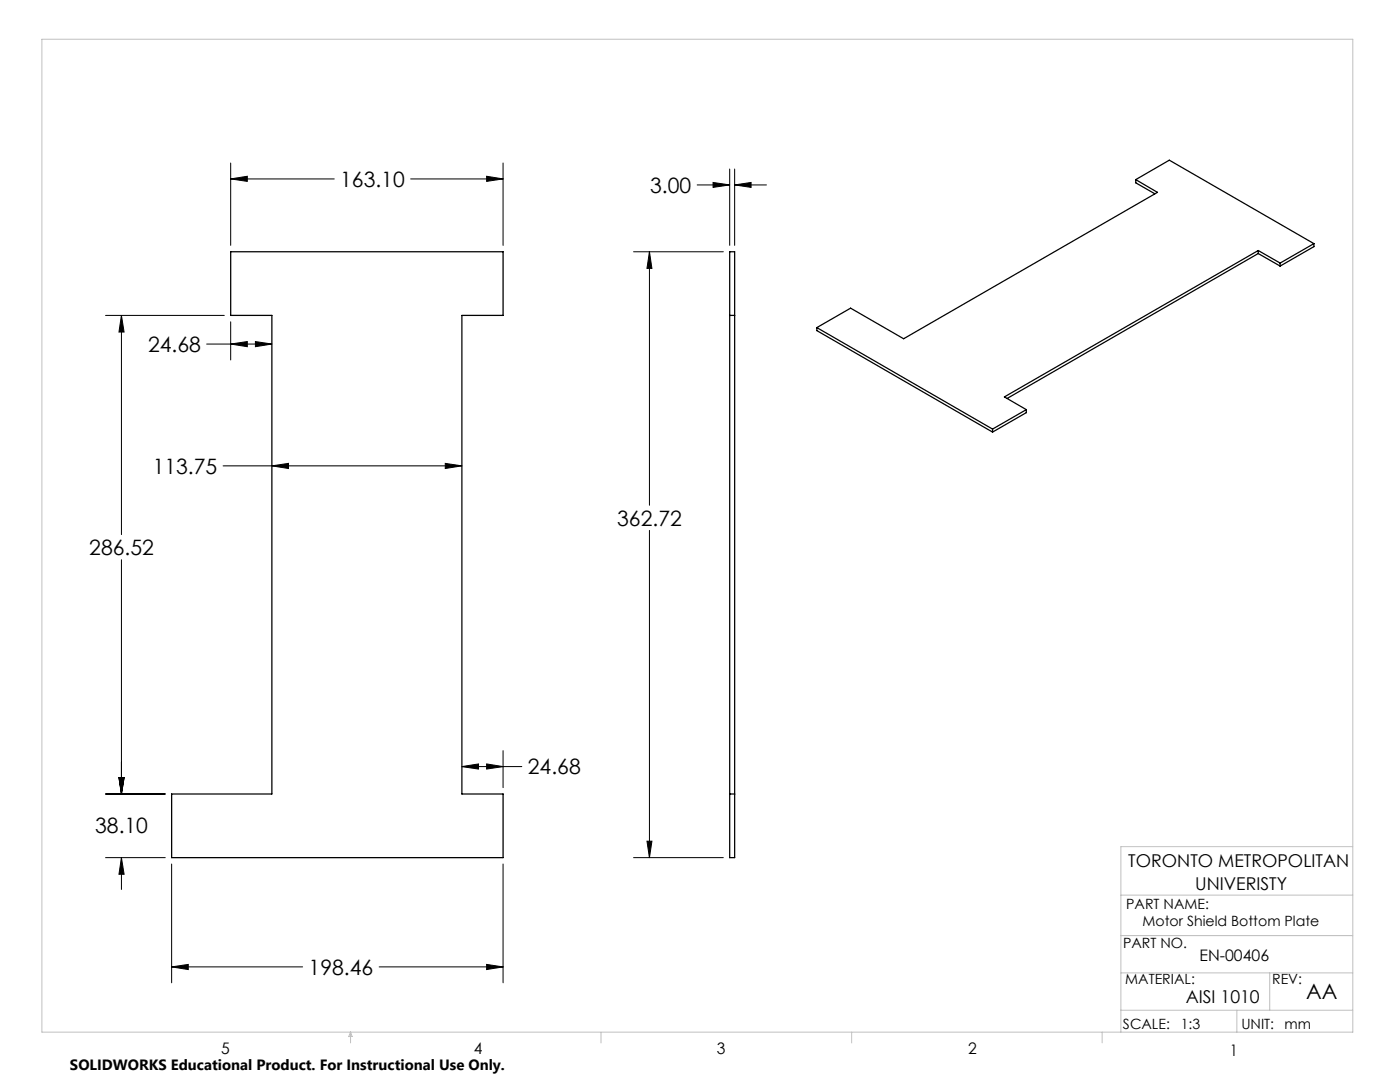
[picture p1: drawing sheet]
<svg xmlns="http://www.w3.org/2000/svg" width="279mm" height="216mm" viewBox="0 0 279 216" stroke-linecap="round" stroke-linejoin="round" font-family="sans-serif">
<g fill="none" stroke="#000" stroke-width=".25">
<path d="M226.7 35.8l6.7-3.8 28.8 16.6M226.7 35.8l4.3 2.6-50.7 29.2-10.5-6.1-6.8 3.9M226.7 35.8v.7l3.8 2.2M46 50.2h54.4v12.7h-8.2v95.5h8.2v12.7h-66.1v-12.7h20v-95.5h-8.3zM145.6 50.2h1v120.9h-1zM251.1 50l4.4 2.5M251.1 50l-50.7 29.2 4.4 2.5M251.1 50v.6M251.1 50.6l-50.1 28.9M251.1 50.6l4.4 2.5M255.5 52.5v.6M262.2 48.6l-6.7 3.9"/>
<path d="M262.2 48.6v.6l-6.7 3.9M145.6 62.9h1M163 65.4v.6l35.1 20.2M163 65.4l35.1 20.2M198.1 85.6v.6M204.8 81.7l-6.7 3.9M204.8 81.7v.6l-6.7 3.9M145.6 158.4h1"/>
</g>
<g fill="none" stroke="#000" stroke-width=".2">
<path d="M46 35.7l3.4-.5v1zM46 32.5v16.5M46 35.7h20.7M82 35.7h18.4M97.1 35.2l3.3 .5-3.3 .5zM100.4 32.5v16.5M139.1 36.9h6.5M142.3 36.4l3.3 .5-3.3 .5zM145.6 33.7v15.3M146.6 36.9l3.3-.5v1zM146.6 33.7v15.3M146.6 36.9h6.4"/>
<path d="M126.4 50.2h18M129.6 50.2l.5 3.4h-1zM129.6 50.2v50.6M21.1 62.9h23.7M24.2 62.9l.6 3.4h-1.1zM24.2 62.9v43.8M41.2 68.7h13.1M46 68.7l3.4-.5v1zM46 64.2v7.6M51 68.2l3.3 .5-3.3 .5zM44.5 93h47.7M54.3 93l3.3-.5v1z"/>
<path d="M88.9 92.5l3.3 .5-3.3 .5zM24.2 111.7v46.7M129.6 105.8v65.3M21.1 158.4h11.9M23.7 155.2h1.1l-.6 3.2zM92.2 153l3.3-.6v1.1zM92.2 153h11.9M97.1 152.4l3.3 .6-3.3 .5zM100.4 149.8v7.4M21.1 171.1h11.9M24.2 171.1l.6 3.3h-1.1zM24.2 171.1v6.4"/>
<path d="M34.3 172.4v23.7M100.4 172.4v23.7M126.4 171.1h18M129.1 167.9h1l-.5 3.2zM34.3 192.9l3.3-.5v1.1zM34.3 192.9h26.1M75.7 192.9h24.7M97.1 192.4l3.3 .5-3.3 .6z"/>
</g>
<g fill="none" stroke="#c0c0c0" stroke-width=".2">
<path d="M8.4 7.8h261.6v198.2h-261.6zM223.7 178.6h46.3M270 168.9h-46.3v37.1M223.7 194.1h46.3M223.7 186.7h46.3M253.4 194.1v7.5M70 206v2.1M70 206l.3 .8h-.7zM119.9 206v2.1M170 206v2.1M220 206v2.1M223.7 201.6h46.3"/>
<path d="M246.8 201.6v4.4"/>
</g>
<path d="M34.3 192.9l3.3-.5v1.1zM97.1 192.4l3.3 .5-3.3 .6zM46 35.7l3.4-.5v1zM97.1 35.2l3.3 .5-3.3 .5zM54.3 93l3.3-.5v1zM88.9 92.5l3.3 .5-3.3 .5zM23.7 155.2h1.1l-.6 3.2zM24.2 62.9l.6 3.4h-1.1zM23.7 155.2h1.1l-.6 3.2zM24.2 171.1l.6 3.3h-1.1zM97.1 152.4l3.3 .6-3.3 .5zM92.2 153l3.3-.6v1.1zM46 68.7l3.4-.5v1zM51 68.2l3.3 .5-3.3 .5zM129.6 50.2l.5 3.4h-1zM129.1 167.9h1l-.5 3.2zM142.3 36.4l3.3 .5-3.3 .5zM146.6 36.9l3.3-.5v1z" fill="#000"/>
<g font-size="4.2">
<text x="67.9" y="37.3">163.10</text>
<text x="129.8" y="38.5">3.00</text>
<text x="29.5" y="70.2">24.68</text>
<text x="30.5" y="94.5">113.75</text>
<text x="123.2" y="104.9">362.72</text>
<text x="17.8" y="110.8">286.52</text>
<text x="105.3" y="154.5">24.68</text>
<text x="19" y="166.2">38.10</text>
<text x="61.6" y="194.5">198.46</text>
<text x="260.7" y="199.3">AA</text>
</g>
<g font-size="3.5">
<text x="225.2" y="173">TORONTO METROPOLITAN</text>
<text x="238.5" y="177.5">UNIVERISTY</text>
<text x="236.6" y="200.2">AISI 1010</text>
</g>
<g font-size="3.2">
<text x="239.4" y="191.7">EN-00406</text>
<text x="44.2" y="210.4">5</text>
<text x="94.6" y="210.3">4</text>
<text x="143.1" y="210.4">3</text>
<text x="193.2" y="210.3">2</text>
<text x="245.4" y="210.6">1</text>
</g>
<text font-size="3" x="14" y="213.5">SOLIDWORKS Educational Product. For Instructional Use Only.</text>
<g font-size="2.8">
<text x="224.8" y="181.4">PART NAME:</text>
<text x="228" y="184.8">Motor Shield Bottom Plate</text>
<text x="224.1" y="189.2">PART NO.</text>
<text x="224.6" y="196.4">MATERIAL:</text>
<text x="253.9" y="196.4">REV:</text>
<text x="224.1" y="205.3">SCALE:</text>
<text x="235.6" y="205.4">1:3</text>
<text x="247.7" y="205.3">UNIT:</text>
<text x="256.4" y="205.4">mm</text>
</g>
</svg>
